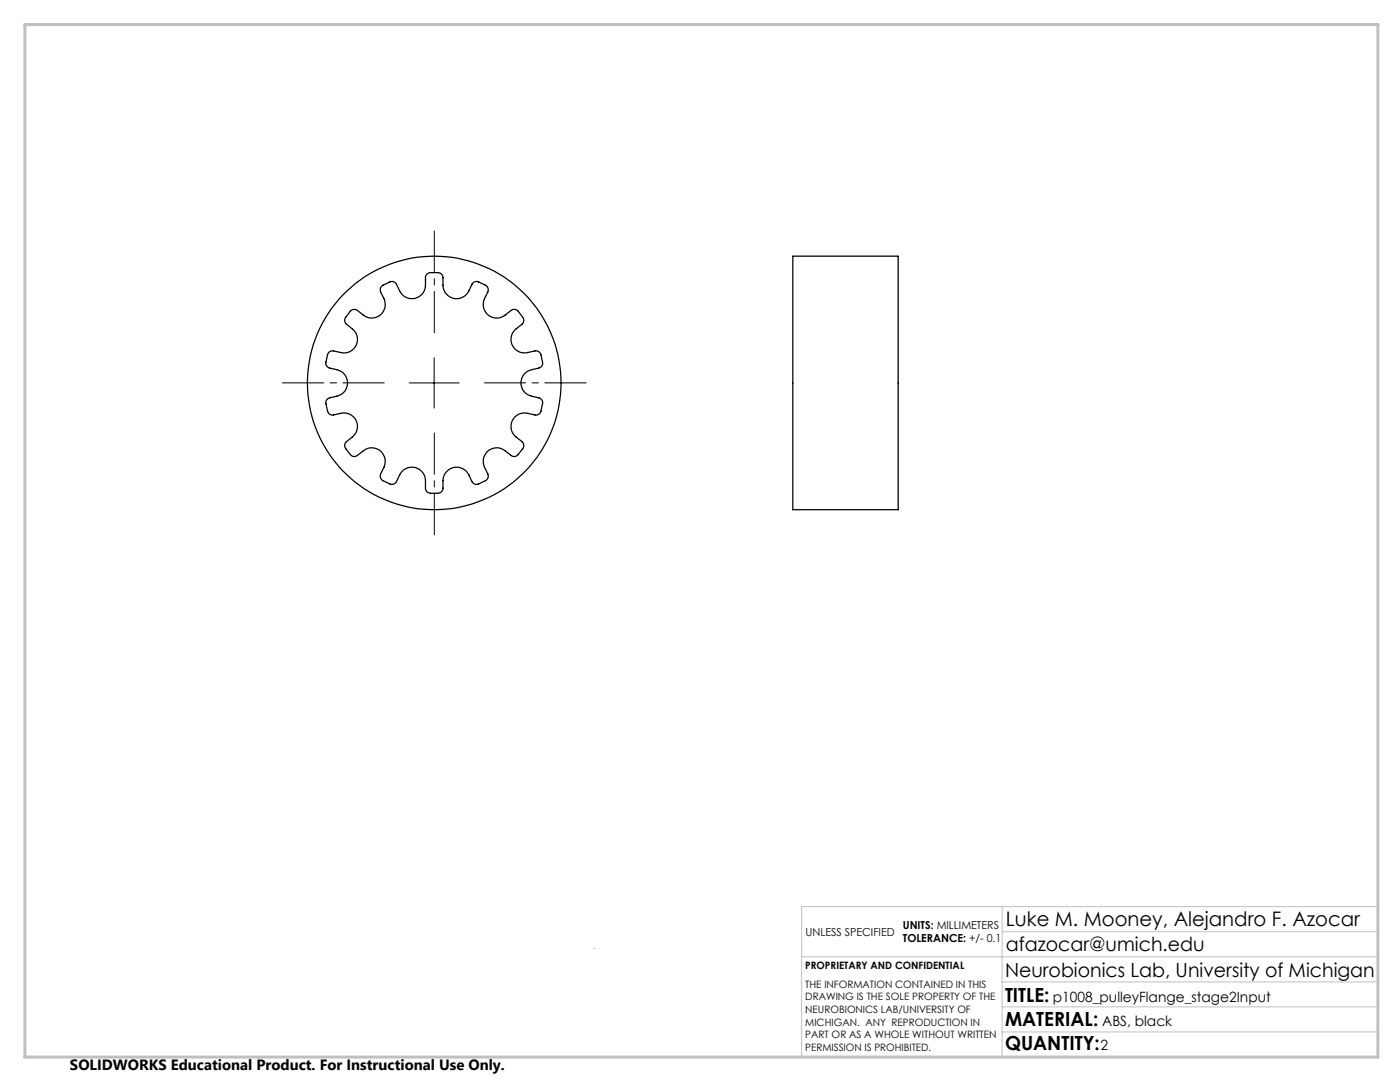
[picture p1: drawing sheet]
<svg xmlns="http://www.w3.org/2000/svg" width="279mm" height="216mm" viewBox="0 0 279 216" stroke-linecap="round" stroke-linejoin="round" font-family="sans-serif">
<path d="M76.7 76.4h-20.3M86.7 66.4v-20.3M96.7 76.4h20.3M86.7 86.4v20.3" fill="none" stroke="#000" stroke-width=".2" stroke-dasharray="15.2 1.3 1.3 1.3" stroke-dashoffset="7"/>
<path d="M81.7 76.4h10M86.6 71.4v10" fill="none" stroke="#000" stroke-width=".2"/>
<path d="M118.6 189.2v.1M160 190.9h115M200 185.9h75M200 180.9v30M200 195.9h75M275 180.9h-115v30M200 205.9h75M200 200.9h75" fill="none" stroke="#c0c0c0" stroke-width=".2"/>
<path d="M5 4.9h270v206h-270z" fill="none" stroke="#c0c0c0" stroke-width=".6"/>
<g fill="none" stroke="#000" stroke-width=".25">
<path d="M158.2 51.1h21v50.6h-21zM69.9 62.1a1.03 1.03 0 0 1 1.4-.2 4.9 4.9 0 0 0 2.6 1.6 2.72 2.72 0 0 0 2.7-3.9l-.6-1.4-.1-.7 .4-.5 1.5-.7a1.02 1.02 0 0 1 1.3 .4 4.4 4.4 0 0 0 1.7 2.5 2.71 2.71 0 0 0 4.1-2.3v-1.7l.3-.5 .7-.3h1.5a1.02 1.02 0 0 1 1 1 4.5 4.5 0 0 0 .4 2.9 2.73 2.73 0 0 0 4.8-.2l.7-1.5 .5-.4h.6l1.5 .7a1.03 1.03 0 0 1 .5 1.3 4.3 4.3 0 0 0-1 2.9 2.7 2.7 0 0 0 4.4 1.8l1.4-1.1 .5-.1 .6 .2 1 1.4a1.03 1.03 0 0 1-.1 1.4 4.4 4.4 0 0 0-2.1 2.2 2.69 2.69 0 0 0 3.2 3.4l1.6-.3 .8 .3 .3 .5 .3 1.4a.98 .98 0 0 1-.8 1.2 4.8 4.8 0 0 0-2.8 1.1 2.73 2.73 0 0 0 1.4 4.6l1.4 .3 .7 .4 .1 .6-.3 1.7a1.06 1.06 0 0 1-1.2 .7 4.6 4.6 0 0 0-3-.2 2.69 2.69 0 0 0-.8 4.6l1.3 1.1 .2 .5-.1 .6-1 1.3a.99 .99 0 0 1-1.4 .2 4.9 4.9 0 0 0-2.6-1.5 2.72 2.72 0 0 0-2.7 3.8l.7 1.4v.7l-.4 .5-1.5 .8a1.02 1.02 0 0 1-1.3-.5 4.4 4.4 0 0 0-1.7-2.5 2.71 2.71 0 0 0-4.1 2.3v1.7l-.4 .6-.6 .2h-1.5a1.02 1.02 0 0 1-1-1 4.5 4.5 0 0 0-.4-2.9 2.73 2.73 0 0 0-4.7 .3l-.8 1.5-.4 .3h-.6l-1.6-.7a1.03 1.03 0 0 1-.4-1.3 4.3 4.3 0 0 0 .9-2.9 2.7 2.7 0 0 0-4.4-1.7l-1.3 1-.6 .1-.5-.3-1.1-1.3a1.03 1.03 0 0 1 .1-1.4 4.4 4.4 0 0 0 2.1-2.1 2.69 2.69 0 0 0-3.2-3.5l-1.6 .3-.7-.2-.3-.5-.3-1.5a.98 .98 0 0 1 .7-1.2 4.8 4.8 0 0 0 2.8-1.1 2.73 2.73 0 0 0-1.4-4.5l-1.4-.4-.6-.4-.2-.5 .4-1.7a1.06 1.06 0 0 1 1.2-.8 4.6 4.6 0 0 0 2.9 .3 2.69 2.69 0 0 0 .8-4.7l-1.3-1-.2-.6 .1-.5z"/>
<circle cx="86.7" cy="76.4" r="25.3"/>
</g>
<text font-size="4" x="200.7" y="184.9">Luke M. Mooney, Alejandro F. Azocar</text>
<g font-size="3.9">
<text x="200.7" y="189.8">afazocar@umich.edu</text>
<text x="200.6" y="194.9">Neurobionics Lab, University of Michigan</text>
<text x="200.6" y="199.8">TITLE:</text>
<text x="200.6" y="209.5">QUANTITY:</text>
<text x="200.6" y="204.6">MATERIAL:</text>
</g>
<text font-size="3" x="14" y="213.5">SOLIDWORKS Educational Product. For Instructional Use Only.</text>
<g font-size="2.8">
<text x="210.1" y="199.8">p1008_pulleyFlange_stage2Input</text>
<text x="219.7" y="209.5">2</text>
<text x="220" y="204.6">ABS, black</text>
</g>
<g font-size="2.2">
<text x="180.2" y="185.3">UNITS: MILLIMETERS</text>
<text x="160.8" y="186.8">UNLESS SPECIFIED</text>
<text x="180.2" y="188">TOLERANCE: +/- 0.1</text>
</g>
<g font-size="2">
<text x="160.7" y="193.4">PROPRIETARY AND CONFIDENTIAL</text>
<text x="160.7" y="197.1">THE INFORMATION CONTAINED IN THIS</text>
<text x="160.7" y="199.6">DRAWING IS THE SOLE PROPERTY OF THE</text>
<text x="160.7" y="202.1">NEUROBIONICS LAB/UNIVERSITY OF</text>
<text x="160.7" y="204.6">MICHIGAN. ANY REPRODUCTION IN</text>
<text x="160.7" y="207.2">PART OR AS A WHOLE WITHOUT WRITTEN</text>
<text x="160.7" y="209.7">PERMISSION IS PROHIBITED.</text>
</g>
</svg>
